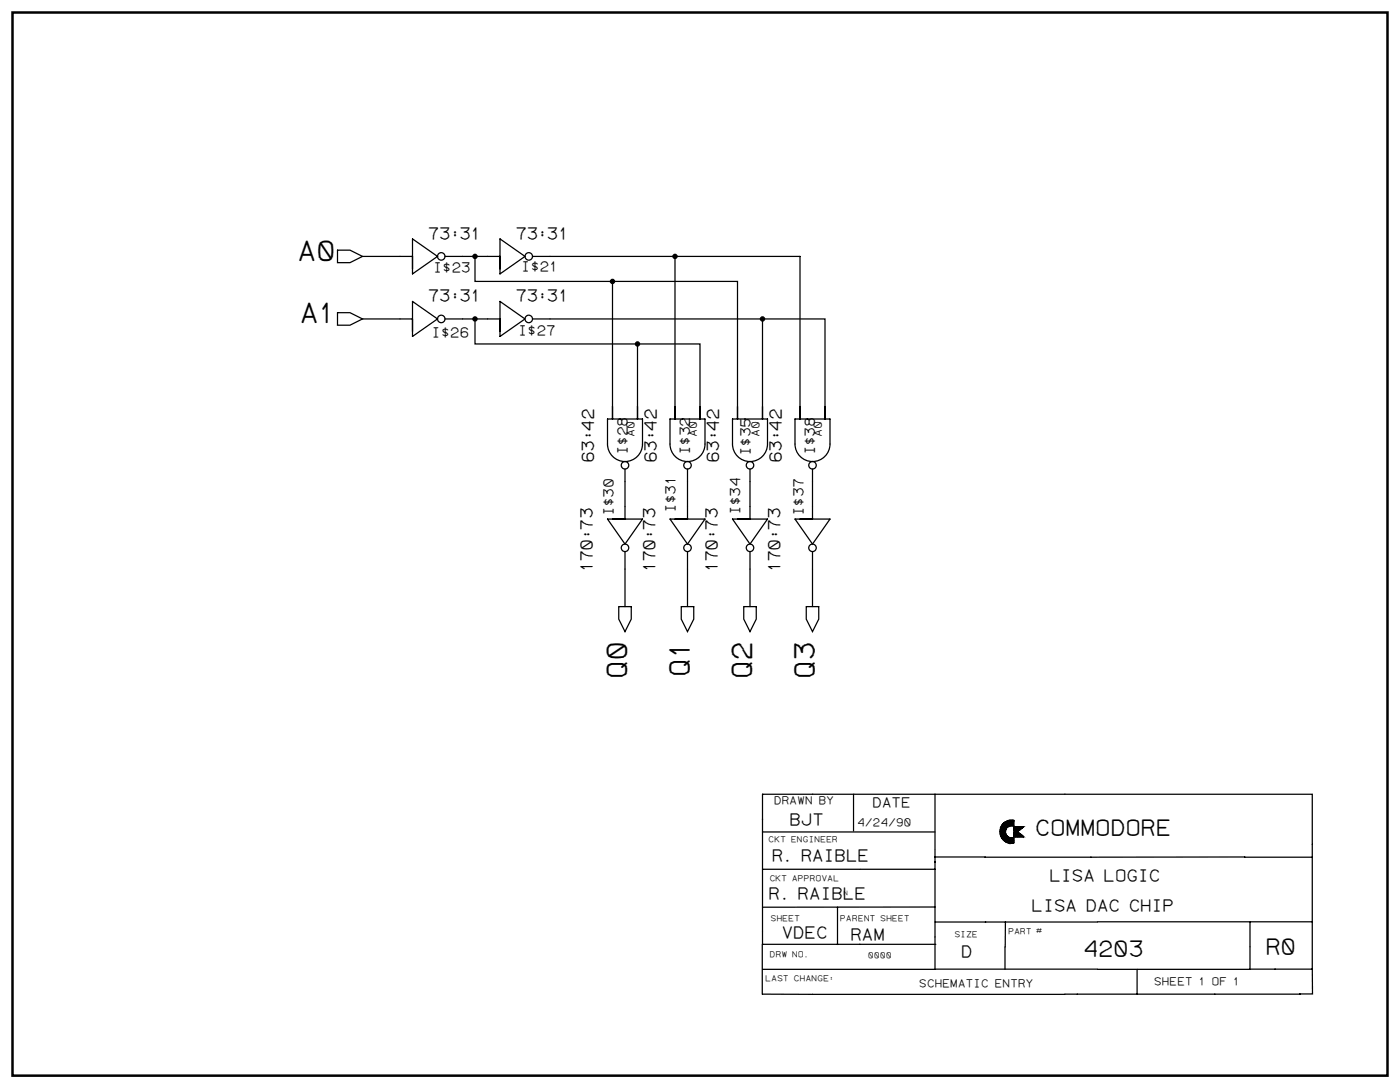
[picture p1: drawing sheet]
<svg xmlns="http://www.w3.org/2000/svg" width="1189mm" height="923mm" viewBox="0 0 1189 923" stroke-linecap="round" stroke-linejoin="round" font-family="sans-serif">
<path d="M11 11h1167v902h-1167z" fill="#fff" stroke="#fff" stroke-width=".85" stroke-linecap="butt"/>
<path d="M11 11h1167v902h-1167z" fill="none" stroke="#000" stroke-width="2.1"/>
<g fill="#000" stroke="#000" stroke-width="1.1">
<circle cx="403" cy="218" r="1.8"/>
<circle cx="573" cy="218" r="1.8"/>
<circle cx="520" cy="239" r="1.8"/>
<circle cx="403" cy="271" r="1.8"/>
<circle cx="647" cy="271" r="1.8"/>
<circle cx="541" cy="292" r="1.8"/>
</g>
<g fill="none" stroke="#000" stroke-width="1.1">
<path d="M287 212h10l11 6-11 5h-10zM308 218h42M350 203l21 15-21 14zM378 218h25v21h117M403 218h21M424 203l22 15-22 14zM452 218h121v138M573 218h106v138M350 256l21 15-21 14zM424 256l22 15-22 14zM287 265h10l11 6-11 5h-10zM308 271h42"/>
<path d="M378 271h25v21h138M403 271h21M452 271h248v85M647 271v85M516 356h29v21a15 15 0 0 1-14 15 15 15 0 0 1-15-15zM520 356v-117h106v117M541 356v-64h53v64M569 356h29v21a15 15 0 0 1-14 15 15 15 0 0 1-15-15zM622 356h30v21a15 15 0 0 1-15 15 15 15 0 0 1-15-15zM675 356h30v21a15 15 0 0 1-15 15 15 15 0 0 1-15-15zM531 398v42M584 398v42"/>
<path d="M637 398v42M690 398v42M516 440h29l-14 22zM569 440h29l-14 22zM622 440h30l-15 22zM675 440h30l-15 22zM531 468v47M584 468v47M637 468v47M690 468v47M525 515h11v10l-5 11-6-11zM578 515h11v10l-5 11-6-11z"/>
<path d="M631 515h11v10l-5 11-6-11zM684 515h11v10l-5 11-6-11zM725 674v31M794 674v47M904 674h210v169h-11M904 674h-257v127h147M852 699v14M852 698v2h1v-2v2M853 698v16v-16l-1 15 1-15-1 15 1-15v16l1-9-1 9 1-5v5v-7v7v-6v6l1-5v6v-5l1 5v-5v5l1-4v4v-4l1 4v-4v4l1-4 1 4v-4l1 4v-4l-1 4v-4v4l-1-4v4l-1-4v4l-1-4v4v-4l-1 4v-4M854 698h-1v16v-16l-1 15v-15v1v14l1 1-2-2v-13v1l1-1-1 1v12v-7M854 698l-3 2h1l-1 1 1-2v1h-1v1h-1l1 1-1 1 1 2h-1h1l-1-1h1l-1 1h1h-1l1 1h-1l1-1h-1l1 3v-2v2l-1-3 1 1-1 1v2l2 4v-2h-1l2 2v-2l1 3-2-4 1 3-2-3M855 697l-1 6"/>
<path d="M860 696v4l1-4v5l-1-1 1-4h-1v4v-4v4l-1-4h1v4l-1-4v4h-3h3l-3 1 1-5 1 4 1-4v4l1-4-1 4v-4v4l-1-4v4v-4v4v-4l-1 4v-4v5v-5v5v-4l-1 4v-4v4v-4l-1 5h1M860 696v4v-4v4l-1-4v4l-1-4v4l-1-4v4v-4v5v-4h-1v4v-4l-1 5v-5v5l2-2 4 1M861 696a10 10 0 0 0-12 10 10 10 0 0 0 12 9v-4a5 5 0 0 1-7-5 5 5 0 0 1 7-5M861 696h-4l-3 1v6l1-1-1 2v-7v1v7l-1-7v16M861 696v5M647 706h147M849 705h5v9v-6l1 7-1-1 1 1v-6l-1-2 1 3v5h1l-1-5 2 1h3v4h-3h-1v-5v5M849 703v6l1 1v-8v8l1 1v-11v11v1v-1v-11l-1 5 1-5-1 1 1 10-1-10v9v-8v7v-6v6l-1-5 1-1v6M851 705v7v-12v5l1-6h-1l1 14-1-1 1-13v14M852 705v-7v15M854 709l1 6v-5v5l1-5v5v-4l1 4v-4v4l1-4v4v-4l1 4 1-4v4M855 702v-5v5l-1-5 1 5-1-4v5v-5v6l-1-2v3l1-7-1 7"/>
<path d="M855 702v-5v5M856 701l-1-4v5M856 701v-4l-1 5M857 700v1M857 713h4M861 702h8l-5 3h-3zM861 706h3l5 4h-8zM861 710h7M861 702v3M861 706v4M861 706v4l1-4v4v-4l1 4v-4v4M862 702v3"/>
<path d="M863 702v3M864 702v3M864 706v4M864 706v4v-4l1 4v-3l1 3v-2v2M864 702v3l4-3h-7M865 707h-4l5 1h-5h6l-6 1h7h-7h7M865 702v3h-4M865 702v2h-4v1M866 702v2M866 702v2h-5M867 710v-2v2M867 702v1h-6"/>
<path d="M867 702v1M868 709v1v-1l1 1-3-2 2 1h-1v1M868 702v1h-7M868 702h-7M868 702h1h-1M647 738h147M794 727h42M794 721v102M836 727h278M711 770v31M794 770h-147M854 782l-1 22"/>
<path d="M1061 782v41h-129M1114 782h-320M647 801v43M853 803v20M647 823h147M794 822h138M965 823v20M1061 822h53M647 844h43M690 844h214M904 844h199M1103 843v1"/>
<circle cx="375" cy="218" r="3"/>
<circle cx="449" cy="218" r="3"/>
<circle cx="375" cy="271" r="3"/>
<circle cx="449" cy="271" r="3"/>
<circle cx="531" cy="395" r="3"/>
<circle cx="584" cy="395" r="3"/>
<circle cx="637" cy="395" r="3"/>
<circle cx="690" cy="395" r="3"/>
<circle cx="531" cy="465" r="3"/>
<circle cx="584" cy="465" r="3"/>
<circle cx="637" cy="465" r="3"/>
<circle cx="690" cy="465" r="3"/>
</g>
<g font-size="23.6">
<text x="252" y="220">A0</text>
<text x="254" y="274">A1</text>
<text x="585" y="575" transform="rotate(-90 585 575)">Q1</text>
<text x="532" y="577" transform="rotate(-90 532 577)">Q0</text>
<text x="638" y="577" transform="rotate(-90 638 577)">Q2</text>
<text x="691" y="577" transform="rotate(-90 691 577)">Q3</text>
</g>
<g font-size="18.9">
<text x="878" y="708">COMMODORE</text>
<text x="1074" y="810">R0</text>
<text x="919" y="811">4203</text>
</g>
<g font-size="14.2">
<text x="363" y="203">73:31</text>
<text x="437" y="203">73:31</text>
<text x="363" y="256">73:31</text>
<text x="437" y="256">73:31</text>
<text x="670" y="700">BJT</text>
<text x="655" y="730">R. RAIBLE</text>
<text x="891" y="748">LISA LOGIC</text>
<text x="652" y="763">R. RAIBLE</text>
<text x="875" y="773">LISA DAC CHIP</text>
<text x="663" y="796">VDEC</text>
<text x="722" y="798">RAM</text>
<text x="816" y="812">D</text>
</g>
<g font-size="14.1">
<text x="504" y="393" transform="rotate(-90 504 393)">63:42</text>
<text x="557" y="393" transform="rotate(-90 557 393)">63:42</text>
<text x="610" y="393" transform="rotate(-90 610 393)">63:42</text>
<text x="663" y="393" transform="rotate(-90 663 393)">63:42</text>
<text x="503" y="486" transform="rotate(-90 503 486)">170:73</text>
<text x="556" y="486" transform="rotate(-90 556 486)">170:73</text>
<text x="609" y="486" transform="rotate(-90 609 486)">170:73</text>
<text x="662" y="486" transform="rotate(-90 662 486)">170:73</text>
</g>
<g font-size="11.8">
<text x="367" y="231">I$23</text>
<text x="442" y="230">I$21</text>
<text x="366" y="286">I$26</text>
<text x="440" y="285">I$27</text>
<text x="532" y="386" transform="rotate(-90 532 386)">I$28</text>
<text x="585" y="386" transform="rotate(-90 585 386)">I$32</text>
<text x="637" y="387" transform="rotate(-90 637 387)">I$35</text>
<text x="691" y="386" transform="rotate(-90 691 386)">I$38</text>
<text x="573" y="436" transform="rotate(-90 573 436)">I$31</text>
<text x="628" y="437" transform="rotate(-90 628 437)">I$34</text>
<text x="682" y="438" transform="rotate(-90 682 438)">I$37</text>
<text x="521" y="438" transform="rotate(-90 521 438)">I$30</text>
<text x="740" y="685">DATE</text>
</g>
<g font-size="9.4">
<text x="538" y="371" transform="rotate(-90 538 371)">A0</text>
<text x="591" y="371" transform="rotate(-90 591 371)">A0</text>
<text x="644" y="371" transform="rotate(-90 644 371)">A0</text>
<text x="697" y="371" transform="rotate(-90 697 371)">A0</text>
<text x="657" y="682">DRAWN BY</text>
<text x="728" y="701">4/24/90</text>
<text x="780" y="837">SCHEMATIC ENTRY</text>
<text x="979" y="836">SHEET 1 OF 1</text>
</g>
<g font-size="7.1">
<text x="652" y="714">CKT ENGINEER</text>
<text x="653" y="747">CKT APPROVAL</text>
<text x="654" y="781">SHEET</text>
<text x="713" y="781">PARENT SHEET</text>
<text x="810" y="795">SIZE</text>
<text x="856" y="792">PART #</text>
<text x="653" y="812">DRW NO.</text>
<text x="737" y="813">0000</text>
<text x="650" y="832">LAST CHANGE:</text>
</g>
<text font-size="5.3" x="716" y="759">N</text>
</svg>
